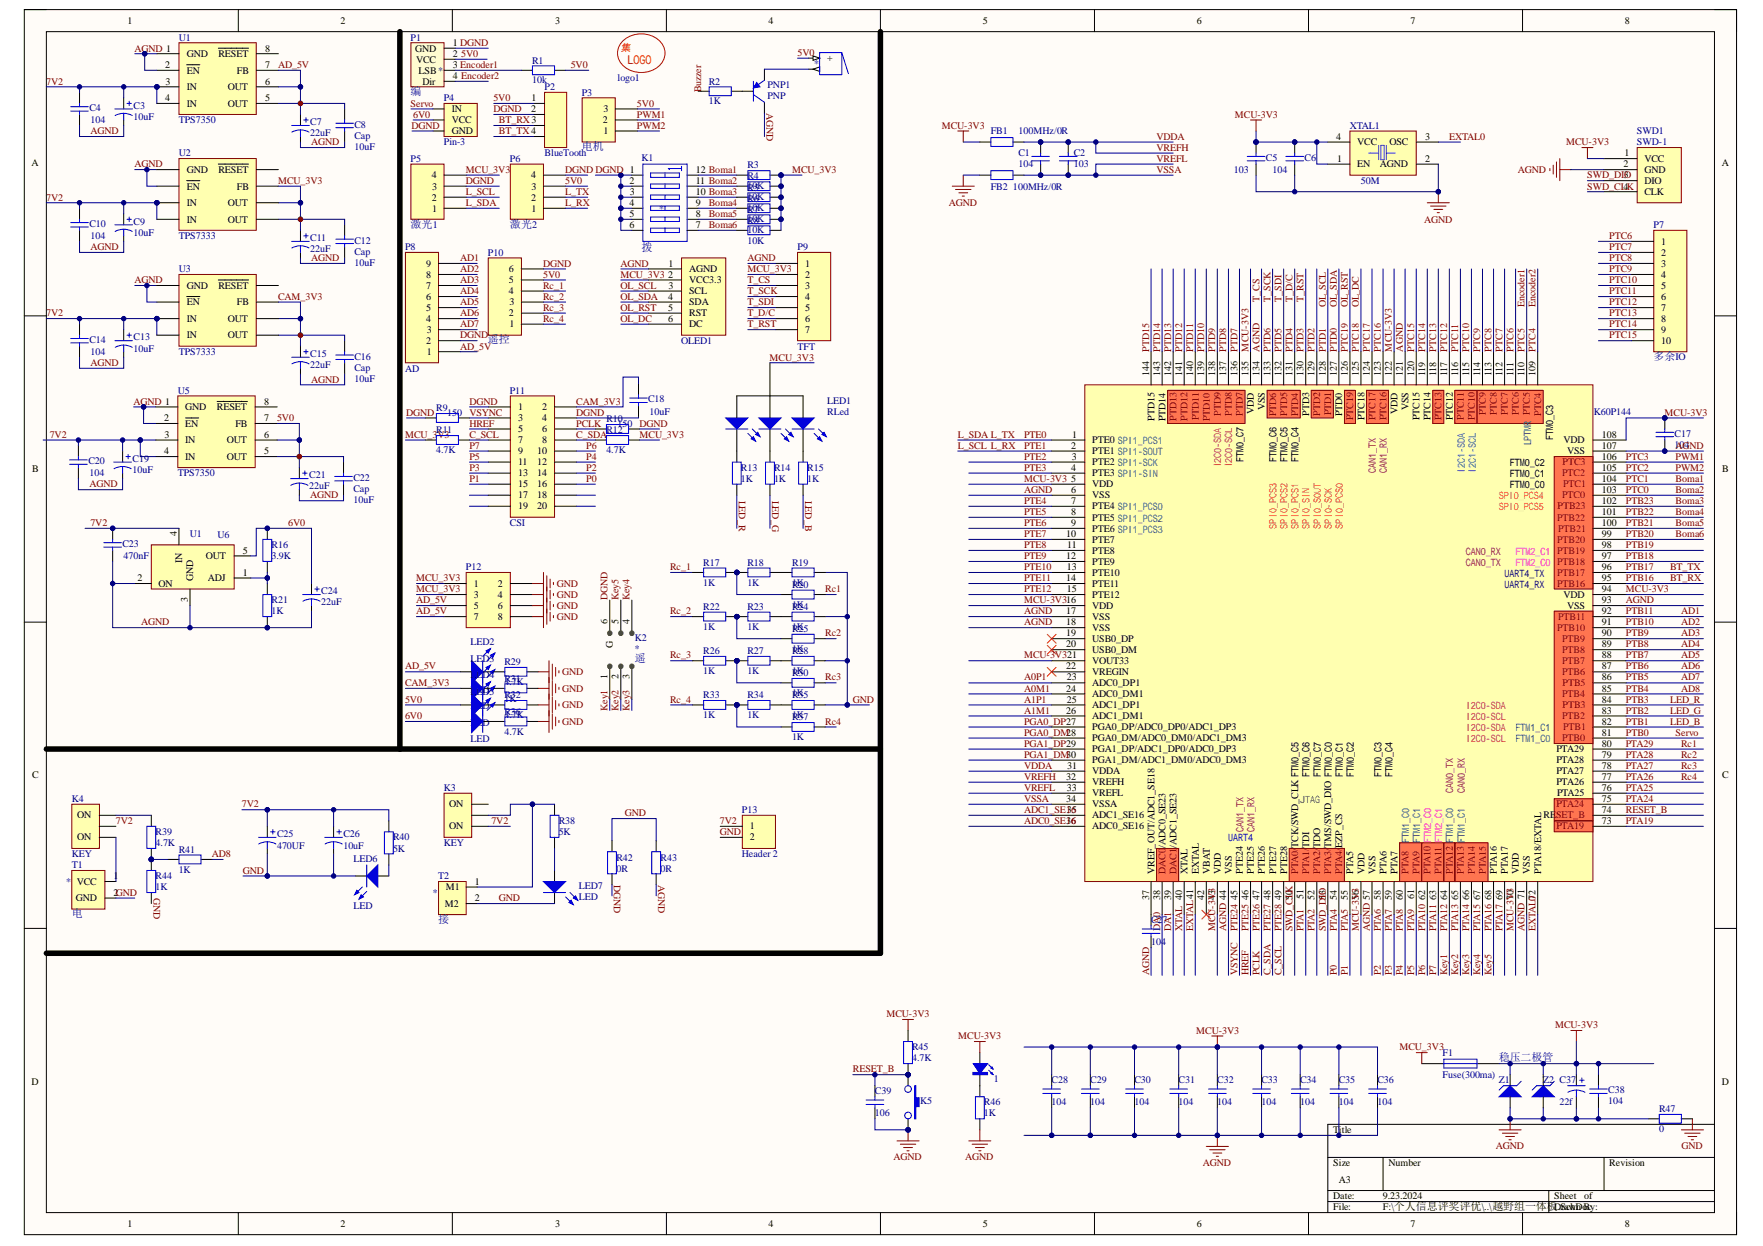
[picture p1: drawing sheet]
# Altium project 越野组一体板.PrjPCB
1 sheet, 131 parts. Net scope: global (net labels, ports and power ports of the same name join across sheets).
Board file: 越野组一体板.PcbDoc

## Sheet 越野组一体板.SchDoc
size A3

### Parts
1  LED  [0805LED1]  (value not drawn)
BUZZER1  *  [Buzzer]
C1  104  [0805-0C]
C2  103  [0805-0C]
C3  value 10uF  [pol cap(10uF)]  (hidden comment: pol cap)
C4  value 104  [0805]
C5  103  [0805-0C]
C6  104  [0805-0C]
C7  value 22uF  [pol cap(10uF)]  (hidden comment: pol cap)
C8  Cap  value 10uF  [0805]
C9  value 10uF  [pol cap(10uF)]  (hidden comment: pol cap)
C10  value 104  [0805]
C11  value 22uF  [pol cap(10uF)]  (hidden comment: pol cap)
C12  Cap  value 10uF  [0805]
C13  value 10uF  [pol cap(10uF)]  (hidden comment: pol cap)
C14  value 104  [0805]
C15  value 22uF  [pol cap(10uF)]  (hidden comment: pol cap)
C16  Cap  value 10uF  [0805]
C17  104  [0805-0C]
C18  value 10uF  [0805]
C19  value 10uF  [pol cap(10uF)]  (hidden comment: pol cap)
C20  value 104  [0805]
C21  value 22uF  [pol cap(10uF)]  (hidden comment: pol cap)
C22  Cap  value 10uF  [0805]
C23  value 470nF  [0805]
C24  value 22uF  [pol cap(10uF)]  (hidden comment: pol cap)
C25  470UF  [ED8]
C26  value 10uF  [pol cap(10uF)]  (hidden comment: 1UF)
C27  104  [0805-0C]
C28  104  [0805-0C]
C29  104  [0805-0C]
C30  104  [0805-0C]
C31  104  [0805-0C]
C32  104  [0805-0C]
C33  104  [0805-0C]
C34  104  [0805-0C]
C35  104  [0805-0C]
C36  104  [0805-0C]
C37  22f  [3528-B-TA]
C38  104  [0805-0C]
C39  106  [0805-0C]
F1  Fuse(300ma)  [1206R]
FB1  100MHz/0R  [0805]
FB2  100MHz/0R  [0805]
K1  *  [拨码开关*6]
K2  *  [摇杆开关]
K3  KEY  [钮子开关（大）]
K4  KEY  [钮子开关（大）]
K5  RESET  [SW_PB2_A1]  (value not drawn)
LED1  RLed  [Rled]
LED2  LED  [LED(0805)]
LED3  LED  [LED(0805)]
LED4  LED  [LED(0805)]
LED5  LED  [LED(0805)]
LED6  LED  [LED(0805)]
LED7  LED  [LED(0805)]
logo1  LOGO(JMU)  [JMU_logo（1）]  (value not drawn)
OLED1  OLED  [S0P6]  (value not drawn)
P1  *  [编码器]
P2  BlueTooth  [插针——4]
P3  电机  [HDR1X3]
P4  Pin-3  [HDR_1X3]
P5  激光1  [HDR1X4]
P6  激光2  [HDR1X4]
P7  多余IO  [HDR1X10]
P8  AD  [HDR1X9]
P9  TFT  [HDR1X7]
P10  遥控  [HDR1X6]
P11  CSI  [HDR2X10]
P12  Header 4X2  [HDR2X4]  (value not drawn)
P13  Header 2  [HDR1X2]
PNP1  PNP  [PNP]
R1  10k  [0805]
R2  1K  [0805]
R3  10K  [0805]
R4  10K  [0805]
R5  10K  [0805]
R6  10K  [0805]
R7  10K  [0805]
R8  10K  [0805]
R9  150  [0805]
R10  150  [0805]
R11  4.7K  [0805]
R12  4.7K  [0805]
R13  1K  [0805]
R14  1K  [0805]
R15  1K  [0805]
R16  3.9K  [0805]
R17  1K  [0805]
R18  1K  [0805]
R19  1K  [0805]
R20  1K  [0805]
R21  1K  [0805]
R22  1K  [0805]
R23  1K  [0805]
R24  1K  [0805]
R25  1K  [0805]
R26  1K  [0805]
R27  1K  [0805]
R28  1K  [0805]
R29  4.7K  [0805]
R30  1K  [0805]
R31  1K  [0805]
R32  4.7K  [0805]
R33  1K  [0805]
R34  1K  [0805]
R35  1K  [0805]
R36  4.7K  [0805]
R37  1K  [0805]
R38  5K  [0805]
R39  4.7K  [0805]
R40  5K  [0805]
R41  1K  [0805]
R42  0R  [0805]
R43  0R  [0805]
R44  1K  [0805]
R45  4.7K  [0603-r]
R46  1K  [0603-r]
R47  0  [0603-r]
SWD1  SWD-1  [S0P4]  (value not drawn)
T1  *  [T型接头]
T2  *  [接线端子]
U1  TPS7350  [SOIC-8]
U2  TPS7333  [SOIC-8]
U3  TPS7333  [SOIC-8]
U4  K60P144  [LQFP144]
U5  TPS7350  [SOIC-8]
U6  U1  [LM2941]
XTAL1  50M  [XTAL-3225]
Z1  Zener  [0805-0C]  (value not drawn)
Z2  *  [0805-0C]

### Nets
AGND: C3.2 C4.1 C5.2 C6.1 C7.2 C8.1 C9.2 C10.1 C11.2 C12.1 C13.2 C14.1 C15.2 C16.1 C17.2 C19.2 C20.1 C21.2 C22.1 C23.1 C24.2 C27.1 C28.1 C29.1 C30.1 C31.1 C32.1 C33.1 C34.1 C35.1 C36.1 C37.2 C38.2 C39.1 FB2.2 K5.2 OLED1.1(AGND) P9.1 P9.3 PNP1.1(C) R21.1 R43.2 R46.1 R47.1 SWD1.2(GND) U1.1(GND) U1.2(~{EN}) U2.1(GND) U2.2(~{EN}) U3.1(GND) U3.2(~{EN}) U4.6(VSS) U4.17(VSS) U4.18(VSS) U4.44(VSS) U4.57(VSS) U4.71(VSS) U4.93(VSS) U4.107(VSS) U4.121(VSS) U4.134(VSS) U5.1(GND) U5.2(~{EN}) U6.2(ON) U6.3(GND) XTAL1.2(AGND) Z1.1(A) Z2.1(A)  [also labelled T_CS]
GND: C25.2 C26.2 LED6.2(K) LED7.2(K) P12.2 P12.4 P12.6 P12.8 P13.2 R19.2 R24.2 R28.2 R29.2 R31.2 R32.2 R35.2 R36.2 R42.1 R43.1 R47.2 T1.2(GND) T2.2(M2)
MCU-3V3: 1.1(K) C5.1 C6.2 C17.1 C28.2 C29.2 C30.2 C31.2 C32.2 C33.2 C34.2 C35.2 C36.2 C37.1 C38.1 F1.1 FB1.2 R45.2 SWD1.1(VCC) U4.5(VDD) U4.16(VDD) U4.21(VOUT33) U4.43(VDD) U4.56(VDD) U4.70(VDD) U4.94(VDD) U4.108(VDD) U4.122(VDD) U4.135(VDD) XTAL1.1(EN) XTAL1.4(VCC) Z1.2(K) Z2.2(K)
MCU_3V3: C11.1 C12.2 F1.2 LED1.4(K4) OLED1.2(VCC3.3) P5.4 P9.2 P12.1 P12.3 R3.1 R4.1 R5.1 R6.1 R7.1 R8.1 R11.1 R12.2 U2.5(OUT) U2.6(OUT) U2.7(FB)
5V0: BUZZER1.1(+) C21.1 C22.2 LED4.1(A) P1.2(VCC) P2.1 P3.3 P6.3 P10.5 R1.2 U5.5(OUT) U5.6(OUT) U5.7(FB)
6V0: C24.1 LED5.1(A) P4.2(VCC) R16.2 U6.5(OUT)
7V2: C3.1 C4.2 C9.1 C10.2 C13.1 C14.2 C19.1 C20.2 C23.2 C25.1 C26.1 K3.1(ON) K4.2(com) P13.1 R40.2 U1.3(IN) U1.4(IN) U2.3(IN) U2.4(IN) U3.3(IN) U3.4(IN) U5.3(IN) U5.4(IN) U6.4(IN)
A0M1: U4.24(ADC0_DM1)
A0P1: U4.23(ADC0_DP1)
A1M1: U4.26(ADC1_DM1)
A1P1: U4.25(ADC1_DP1)
AD1: P8.9 U4.92(PTB11)  [also labelled PTB11]
AD2: P8.8 U4.91(PTB10)  [also labelled PTB10]
AD3: P8.7 U4.90(PTB9)  [also labelled PTB9]
AD4: P8.6 U4.89(PTB8)  [also labelled PTB8]
AD5: P8.5 U4.88(PTB7)  [also labelled PTB7]
AD6: P8.4 U4.87(PTB6)  [also labelled PTB6]
AD7: P8.3 U4.86(PTB5)  [also labelled PTB5]
AD8: R41.1 U4.85(PTB4)  [also labelled PTB4]
AD_5V: C7.1 C8.2 LED2.1(A) P8.1 P12.5 P12.7 U1.5(OUT) U1.6(OUT) U1.7(FB)
ADC0_SE16: U4.36(ADC0_SE16)
ADC1_SE16: U4.35(ADC1_SE16)
Boma1: K1.12(B1) R3.2 U4.104(PTC1)  [also labelled PTC1]
Boma2: K1.11(B2) R4.2 U4.103(PTC0)  [also labelled PTC0]
Boma3: K1.10(B3) R5.2 U4.102(PTB23)  [also labelled PTB23]
Boma4: K1.9(B4) R6.2 U4.101(PTB22)  [also labelled PTB22]
Boma5: K1.8(B5) R7.2 U4.100(PTB21)  [also labelled PTB21]
Boma6: K1.7(B5) R8.2 U4.99(PTB20)  [also labelled PTB20]
BT_RX: P2.3 U4.95(PTB16)  [also labelled PTB16]
BT_TX: P2.4 U4.96(PTB17)  [also labelled PTB17]
C_SCL: P11.7 R11.2 U4.49(PTE28)  [also labelled PTE28]
C_SDA: P11.8 R12.1 U4.48(PTE27)  [also labelled PTE27]
CAM_3V3: C15.1 C16.2 C18.2 LED3.1(A) P11.2 U3.5(OUT) U3.6(OUT) U3.7(FB)
DA0: U4.38(DAC0/ADC0_SE23)
DA1: U4.39(DAC1/ADC1_SE23)
DGND: C18.1 K1.1(A1) K1.2(A2) K1.3(A3) K1.4(A4) K1.5(A5) K1.6(A5) K2.6(G) P1.1(GND) P2.2 P4.3(GND) P5.3 P6.4 P8.2 P10.6 P11.1 P11.4 R9.1 R10.2 R42.2
Encoder1: P1.3(LSB) R1.1 U4.110(PTC5)  [also labelled PTC5]
Encoder2: P1.4(Dir) U4.109(PTC4)  [also labelled PTC4]
EXTAL: U4.41(EXTAL)
EXTAL0: U4.72(PTA18/EXTAL) XTAL1.3(OSC)
HREF: P11.5 U4.46(PTE25)  [also labelled PTE25]
Key1: K2.1 U4.64(PTA12)  [also labelled PTA12]
Key2: K2.2 U4.65(PTA13)  [also labelled PTA13]
Key3: K2.3 U4.66(PTA14)  [also labelled PTA14]
Key4: K2.4 U4.67(PTA15)  [also labelled PTA15]
Key5: K2.5 U4.68(PTA16)  [also labelled PTA16]
L_RX: P5.2 P6.1 U4.2(PTE1)  [also labelled L_SCL, PTE1]
L_SDA: P5.1 P6.2 U4.1(PTE0)  [also labelled L_TX, PTE0]
LED_B: R15.1 U4.82(PTB1)  [also labelled PTB1]
LED_G: R14.1 U4.83(PTB2)  [also labelled PTB2]
LED_R: R13.1 U4.84(PTB3)  [also labelled PTB3]
OL_DC: OLED1.6(DC) U4.125(PTC18)  [also labelled PTC18]
OL_RST: OLED1.5(RST) U4.126(PTC19)  [also labelled PTC19]
OL_SCL: OLED1.3(SCL) U4.128(PTD1)  [also labelled PTD1]
OL_SDA: OLED1.4(SDA) U4.127(PTD0)  [also labelled PTD0]
P0: P11.16 U4.54(PTA4/EZP_CS)  [also labelled PTA4]
P1: P11.15 U4.55(PTA5)  [also labelled PTA5]
P2: P11.14 U4.58(PTA6)  [also labelled PTA6]
P3: P11.13 U4.59(PTA7)  [also labelled PTA7]
P4: P11.12 U4.60(PTA8)  [also labelled PTA8]
P5: P11.11 U4.61(PTA9)  [also labelled PTA9]
P6: P11.10 U4.62(PTA10)  [also labelled PTA10]
P7: P11.9 U4.63(PTA11)  [also labelled PTA11]
PCLK: P11.6 R10.1 U4.47(PTE26)  [also labelled PTE26]
PGA0_DM: U4.28(PGA0_DM/ADC0_DM0/ADC1_DM3)
PGA0_DP: U4.27(PGA0_DP/ADC0_DP0/ADC1_DP3)
PGA1_DM: U4.30(PGA1_DM/ADC1_DM0/ADC0_DM3)
PGA1_DP: U4.29(PGA1_DP/ADC1_DP0/ADC0_DP3)
PTA1: U4.51(PTA1/TDI)
PTA2: U4.52(PTA2/TDO)
PTA17: U4.69(PTA17)
PTA19: U4.73(PTA19)
PTA24: U4.75(PTA24)
PTA25: U4.76(PTA25)
PTA26: R37.2 U4.77(PTA26)  [also labelled Rc4]
PTA27: R30.2 U4.78(PTA27)  [also labelled Rc3]
PTA28: R25.2 U4.79(PTA28)  [also labelled Rc2]
PTA29: R20.2 U4.80(PTA29)  [also labelled Rc1]
PTB0: P4.1(IN) U4.81(PTB0)  [also labelled Servo]
PTB18: U4.97(PTB18)
PTB19: U4.98(PTB19)
PTC2: P3.1 U4.105(PTC2)  [also labelled PWM2]
PTC3: P3.2 U4.106(PTC3)  [also labelled PWM1]
PTC6: P7.1 U4.111(PTC6)
PTC7: P7.2 U4.112(PTC7)
PTC8: P7.3 U4.113(PTC8)
PTC9: P7.4 U4.114(PTC9)
PTC10: P7.5 U4.115(PTC10)
PTC11: P7.6 U4.116(PTC11)
PTC12: P7.7 U4.117(PTC12)
PTC13: P7.8 U4.118(PTC13)
PTC14: P7.9 U4.119(PTC14)
PTC15: P7.10 U4.120(PTC15)
PTC16: U4.123(PTC16)
PTC17: U4.124(PTC17)
PTD2: U4.129(PTD2)
PTD3: P9.7 U4.130(PTD3)  [also labelled T_RST]
PTD4: P9.6 U4.131(PTD4)  [also labelled T_D/C]
PTD5: P9.5 U4.132(PTD5)  [also labelled T_SDI]
PTD6: P9.4 U4.133(PTD6)  [also labelled T_SCK]
PTD7: U4.136(PTD7)
PTD8: U4.137(PTD8)
PTD9: U4.138(PTD9)
PTD10: U4.139(PTD10)
PTD11: U4.140(PTD11)
PTD12: U4.141(PTD12)
PTD13: U4.142(PTD13)
PTD14: U4.143(PTD14)
PTD15: U4.144(PTD15)
PTE2: U4.3(PTE2)
PTE3: U4.4(PTE3)
PTE4: U4.7(PTE4)
PTE5: U4.8(PTE5)
PTE6: U4.9(PTE6)
PTE7: U4.10(PTE7)
PTE8: U4.11(PTE8)
PTE9: U4.12(PTE9)
PTE10: U4.13(PTE10)
PTE11: U4.14(PTE11)
PTE12: U4.15(PTE12)
PTE24: P11.3 R9.2 U4.45(PTE24)  [also labelled VSYNC]
Rc_1: P10.4 R17.1
Rc_2: P10.3 R22.1
Rc_3: P10.2 R26.1
Rc_4: P10.1 R33.1
RESET_B: C39.2 K5.1 R45.1 U4.74(RESET_B)
SWD_CLK: SWD1.4(CLK) U4.50(PTA0/TCK/SWD_CLK)
SWD_DIO: SWD1.3(DIO) U4.53(PTA3/TMS/SWD_DIO)
VDDA: C1.2 C2.2 FB1.1 U4.31(VDDA) U4.32(VREFH)  [also labelled VREFH]
VREFL: C1.1 C2.1 FB2.1 U4.33(VREFL) U4.34(VSSA)  [also labelled VSSA]
XTAL: U4.40(XTAL)
Net1_2: 1.2(A) R46.2
NetBUZZER1_2: BUZZER1.2 PNP1.3(E)
NetC27_2: C27.2 U4.37(VREF_OUT/ADC1_SE18)
NetK3_2: K3.2(com) R38.2 T2.1(M1)
NetK4_1: K4.1(ON) T1.1(VCC)
NetK4_3: K4.3(ON) R39.2
NetLED1_1: LED1.1(K1) R13.2
NetLED1_2: LED1.2(K2) R14.2
NetLED1_3: LED1.3(K3) R15.2
NetLED2_2: LED2.2(K) R29.1
NetLED3_2: LED3.2(K) R31.1
NetLED4_2: LED4.2(K) R32.1
NetLED5_2: LED5.2(K) R36.1
NetLED6_1: LED6.1(A) R40.1
NetLED7_1: LED7.1(A) R38.1
NetPNP1_2: PNP1.2(B) R2.1
NetR16_1: R16.1 R21.2 U6.1(ADJ)
NetR17_2: R17.2 R18.1 R20.1
NetR18_2: R18.2 R19.1
NetR22_2: R22.2 R23.1 R25.1
NetR23_2: R23.2 R24.1
NetR26_2: R26.2 R27.1 R30.1
NetR27_2: R27.2 R28.1
NetR33_2: R33.2 R34.1 R37.1
NetR34_2: R34.2 R35.1
NetR39_1: R39.1 R41.2 R44.2

Not connected (* = marked no-connect by the designer): K3 3(ON); P11 17 18 19 20; R2 2; R44 1; U1 8(~{RESET}); U2 8(~{RESET}); U3 8(~{RESET}); U4 19(USB0_DP)* 20(USB0_DM)* 22(VREGIN)* 42(VBAT)*; U5 8(~{RESET})

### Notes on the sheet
- (near U4) SPI1-SCK
- (near U4) SPI1-SOUT
- (near U4) SPI1-SIN
- (near U4) SPI1_PCS1
- (near U4) I2C0-SDA
- (near U4) I2C0-SCL
- (near U4) FTM0_C7
- (near U4) FTM0_C6
- (near U4) FTM0_C5
- (near U4) FTM0_C4
- (near U4) CAN1_TX
- (near U4) CAN1_RX
- (near U4) I2C1-SDA
- (near U4) I2C1-SCL
- (near U4) FTM0_C0
- (near U4) FTM0_C1
- (near U4) FTM0_C2
- (near U4) LPTMR
- (near U4) FTM0_C3
- (near U4) SPI1_PCS0
- (near U4) SPI1_PCS2
- (near U4) SPI1_PCS3
- (near U4) SPI0_PCS3
- (near U4) SPI0_PCS2
- (near U4) SPI0_PCS1
- (near U4) SPI0_SIN
- (near U4) SPI0_S0UT
- (near U4) SPI0-SCK
- (near U4) SPI0_PCS0
- (near U4) SPI0_PCS4
- (near U4) SPI0_PCS5
- (near U4) CAN0_TX
- (near U4) CAN0_RX
- (near U4) UART4_TX
- (near U4) UART4_RX
- (near U4) FTM2_C0
- (near U4) FTM2_C1
- (near U4) FTM1_C0
- (near U4) FTM1_C1
- (near U4) JTAG
- (near U4) UART4
- Labels drawn without touching a wire or pin: Buzzer, GND
